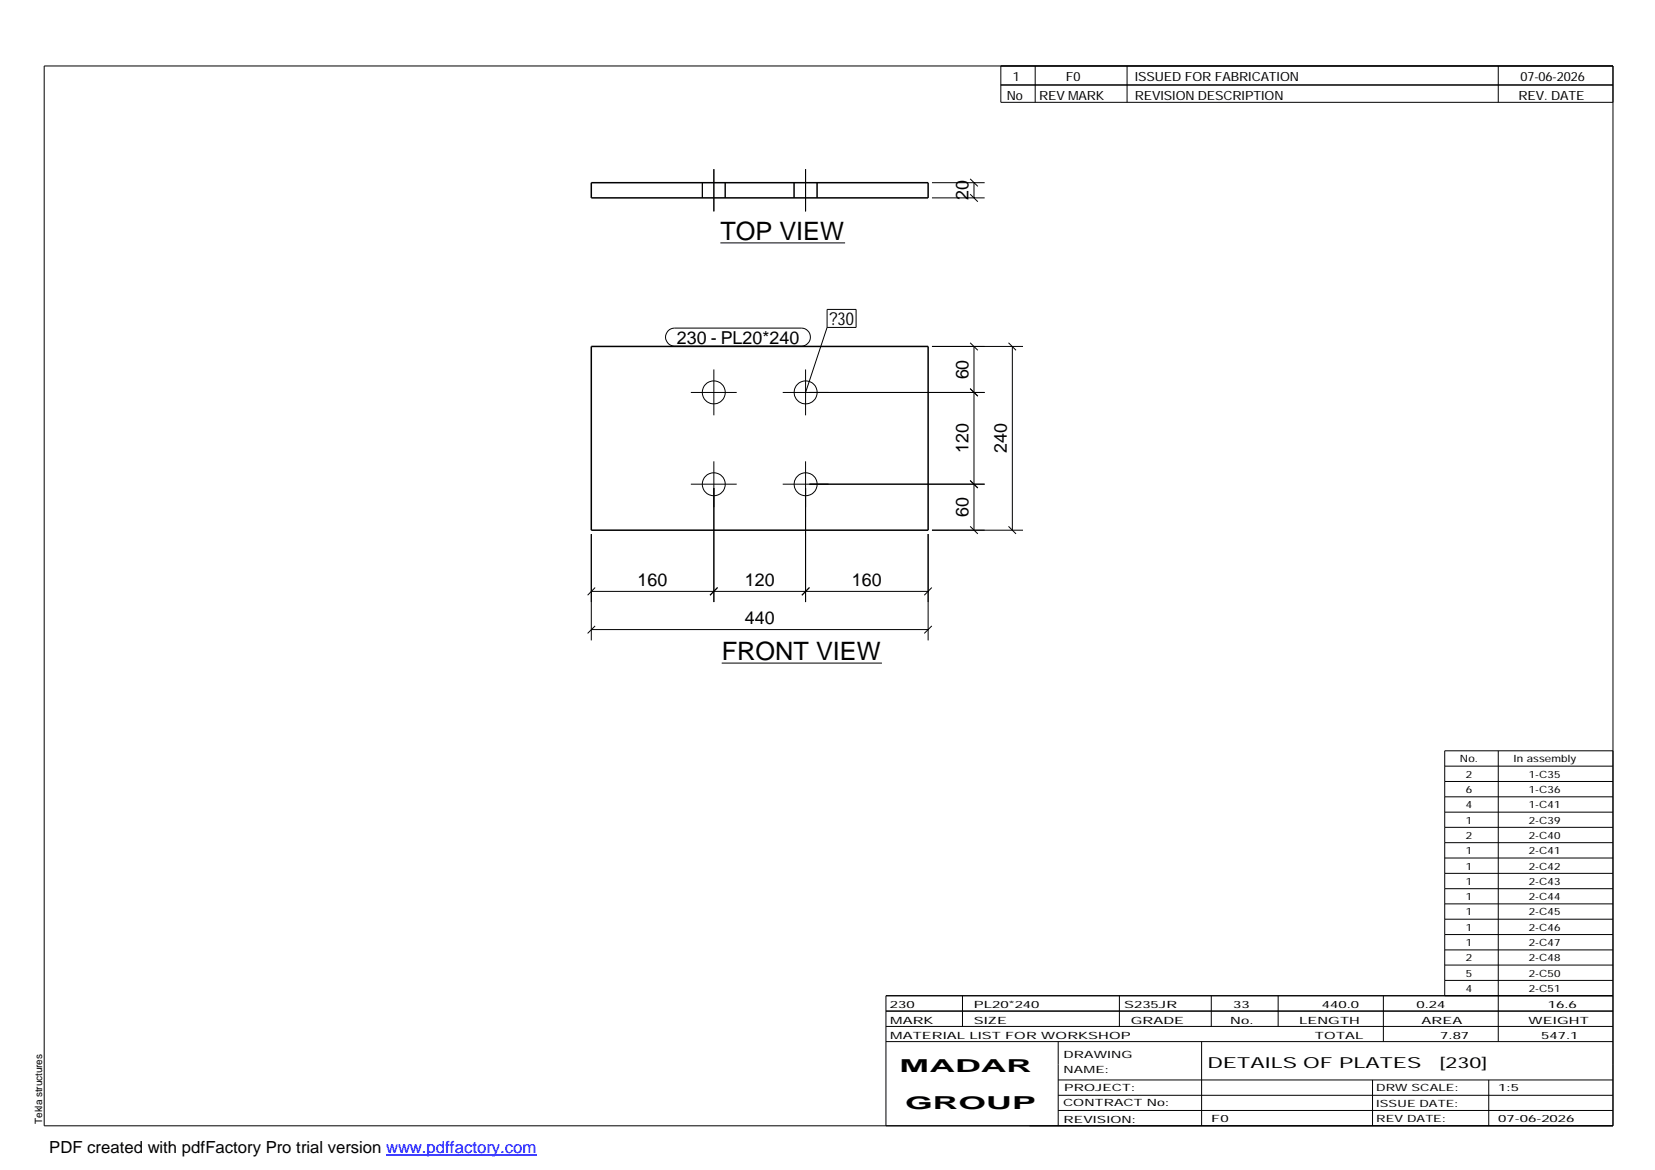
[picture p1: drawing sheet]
<svg xmlns="http://www.w3.org/2000/svg" width="420mm" height="297mm" viewBox="0 0 420 297" stroke-linecap="round" stroke-linejoin="round" font-family="sans-serif">
<g fill="none" stroke="#000" stroke-width=".25">
<path d="M11.2 16.7h398.3v269.1h-398.3zM254.1 16.7v9.3h155.4M262.8 16.7v9.3M286.1 16.7v9.3M380.4 16.7v9.3M254.1 21.6h155.4M178.3 46.4v3.8M181.2 43v10.7M184.1 46.4v3.8M201.6 46.4v3.8M204.5 43v10.7M207.4 46.4v3.8"/>
<path d="M236.6 50.2h13.4M236.6 46.4h13.4M246.3 49.3l1.9 1.9M246.3 45.4l1.9 1.9M247.3 46.4v3.8M182.9 61.7h31.6M210 78.6h7.3v4.5h-7.3zM169.6 84l.8-.5 .8-.2h32.3a2.29 2.29 0 0 1 2.2 2.3 2.29 2.29 0 0 1-2.2 2.3h-32.3a2.3 2.3 0 0 1-2-1.4 2.3 2.3 0 0 1 .4-2.5zM175.4 99.6h11.6M181.2 93.8v11.6M198.7 99.6h51.3M204.5 93.8v11.6"/>
<path d="M210 83.1l-5.5 16.5M236.6 88h23.1M246.3 98.7l1.9 1.9M246.3 87l1.9 1.9M247.3 88v46.6M256 87l1.9 1.9M257 88v46.6M181.2 117.1v35.8M204.5 117.1v35.8M150.1 135.6v27M175.4 122.9h11.6M198.7 122.9h51.3"/>
<path d="M235.6 135.6v27M236.6 134.6h23.1M246.3 133.6l1.9 1.9M246.3 122l1.9 1.9M256 133.6l1.9 1.9M150.1 159.8h85.5M150.1 150.1h85.5M151.1 158.9l-1.9 1.9M151.1 149.2l-1.9 1.9M182.2 149.2l-1.9 1.9M205.5 149.2l-1.9 1.9M236.6 158.9l-1.9 1.9"/>
<path d="M236.6 149.2l-1.9 1.9M183.2 168.3h40.7M366.8 194.5h42.7M366.8 198.4h42.7M380.4 190.6v73.8M409.5 190.6h-42.7v62.2M366.8 202.3h42.7M366.8 206.2h42.7M366.8 210h42.7M366.8 213.9h42.7M366.8 217.8h42.7M366.8 221.7h42.7"/>
<path d="M366.8 225.6h42.7M366.8 229.5h42.7M366.8 233.4h42.7M366.8 237.3h42.7M224.9 256.7h184.6M244.3 252.8v7.8M284.2 252.8v7.8M307.5 252.8v7.8M324.5 252.8v7.8M351.2 252.8v11.6M366.8 241.2h42.7M366.8 245h42.7"/>
<path d="M366.8 248.9h42.7M409.5 252.8h-184.6v33M224.9 264.4h184.6M224.9 260.6h184.6M268.6 264.4v21.4M268.6 274.2h140.9M268.6 278.1h140.9M305.1 264.4v21.4M348.4 274.2v11.6M378 274.2v11.6M268.6 281.9h140.9"/>
<circle cx="181.2" cy="99.6" r="2.91"/>
<circle cx="204.5" cy="99.6" r="2.93"/>
<circle cx="181.2" cy="122.9" r="2.91"/>
<circle cx="204.5" cy="122.9" r="2.93"/>
</g>
<path d="M150.1 46.4h85.5v3.8h-85.5zM150.1 88h85.5v46.6h-85.5z" fill="none" stroke="#000" stroke-width=".38"/>
<path d="M98 293.3h38.2" fill="none" stroke="#00f" stroke-width=".3"/>
<g font-size="6.4">
<text x="182.9" y="60.9">TOP VIEW</text>
<text x="183.2" y="167.6">FRONT VIEW</text>
</g>
<g font-size="4.5">
<text x="245.9" y="50.8" transform="rotate(-90 245.9 50.8)">20</text>
<text x="210.6" y="82.5">?30</text>
<text x="171.8" y="87.3">230 - PL20*240</text>
<text x="245.9" y="96.3" transform="rotate(-90 245.9 96.3)">60</text>
<text x="245.9" y="115" transform="rotate(-90 245.9 115)">120</text>
<text x="255.6" y="115" transform="rotate(-90 255.6 115)">240</text>
<text x="245.9" y="131.3" transform="rotate(-90 245.9 131.3)">60</text>
<text x="161.9" y="148.7">160</text>
<text x="189.1" y="148.7">120</text>
<text x="216.3" y="148.7">160</text>
<text x="189.1" y="158.4">440</text>
<text x="228.4" y="272.3">MADAR</text>
<text x="229.8" y="281.6">GROUP</text>
</g>
<text font-size="4.2" x="12.5" y="292.7">PDF created with pdfFactory Pro trial version www.pdffactory.com</text>
<g font-size="3.9">
<text x="306.5" y="271.3">DETAILS OF PLATES</text>
<text x="365.4" y="271.3">[230]</text>
</g>
<g font-size="3.2">
<text x="257.1" y="20.5">1</text>
<text x="270.6" y="20.5">F0</text>
<text x="288.1" y="20.5">ISSUED FOR FABRICATION</text>
<text x="386" y="20.5">07-06-2026</text>
<text x="255.6" y="25.5">No</text>
<text x="263.8" y="25.5">REV MARK</text>
<text x="288.1" y="25.5">REVISION DESCRIPTION</text>
<text x="385.5" y="25.5">REV. DATE</text>
</g>
<g font-size="2.5">
<text x="370.6" y="193.5">No.</text>
<text x="372.1" y="197.4">2</text>
<text x="384.3" y="193.5">In assembly</text>
<text x="388.1" y="197.4">1-C35</text>
<text x="372.1" y="201.3">6</text>
<text x="388.1" y="201.3">1-C36</text>
<text x="372.1" y="205.2">4</text>
<text x="372.1" y="209.1">1</text>
<text x="388.1" y="205.2">1-C41</text>
<text x="388.1" y="209.1">2-C39</text>
<text x="372.1" y="213">2</text>
<text x="388.1" y="213">2-C40</text>
<text x="372.1" y="216.9">1</text>
<text x="372.1" y="220.8">1</text>
<text x="388.1" y="216.9">2-C41</text>
<text x="388.1" y="220.8">2-C42</text>
<text x="372.1" y="224.6">1</text>
<text x="388.1" y="224.6">2-C43</text>
<text x="372.1" y="228.5">1</text>
<text x="372.1" y="232.4">1</text>
<text x="388.1" y="228.5">2-C44</text>
<text x="388.1" y="232.4">2-C45</text>
<text x="372.1" y="236.3">1</text>
<text x="388.1" y="236.3">2-C46</text>
<text x="372.1" y="240.2">1</text>
<text x="372.1" y="244.1">2</text>
<text x="388.1" y="240.2">2-C47</text>
<text x="388.1" y="244.1">2-C48</text>
<text x="372.1" y="247.9">5</text>
<text x="372.1" y="251.8">4</text>
<text x="388.1" y="247.9">2-C50</text>
<text x="388.1" y="251.8">2-C51</text>
<text x="225.9" y="255.9">230</text>
<text x="247.3" y="255.9">PL20*240</text>
<text x="285.4" y="255.9">S235JR</text>
<text x="313.1" y="255.9">33</text>
<text x="335.6" y="255.9">440.0</text>
<text x="359.6" y="255.9">0.24</text>
<text x="392.9" y="255.9">16.6</text>
<text x="226" y="263.7">MATERIAL LIST FOR WORKSHOP</text>
<text x="226" y="259.9">MARK</text>
<text x="247.2" y="259.9">SIZE</text>
<text x="287.1" y="259.9">GRADE</text>
<text x="312.3" y="259.9">No.</text>
<text x="329.8" y="259.9">LENGTH</text>
<text x="333.8" y="263.7">TOTAL</text>
<text x="360.9" y="259.9">AREA</text>
<text x="365.6" y="263.7">7.87</text>
<text x="388.1" y="259.9">WEIGHT</text>
<text x="391.3" y="263.7">547.1</text>
<text x="270" y="268.5">DRAWING</text>
<text x="270" y="272.5">NAME:</text>
<text x="269.9" y="280.9">CONTRACT No:</text>
<text x="270.2" y="277">PROJECT:</text>
<text x="349.4" y="277.1">DRW SCALE:</text>
<text x="349.4" y="281">ISSUE DATE:</text>
<text x="380.4" y="277.1">1:5</text>
<text x="10.7" y="285.4" transform="rotate(-90 10.7 285.4)">Tekla structures</text>
<text x="270" y="285">REVISION:</text>
<text x="307.5" y="284.8">F0</text>
<text x="349.4" y="284.8">REV DATE:</text>
<text x="380.4" y="284.8">07-06-2026</text>
</g>
</svg>
